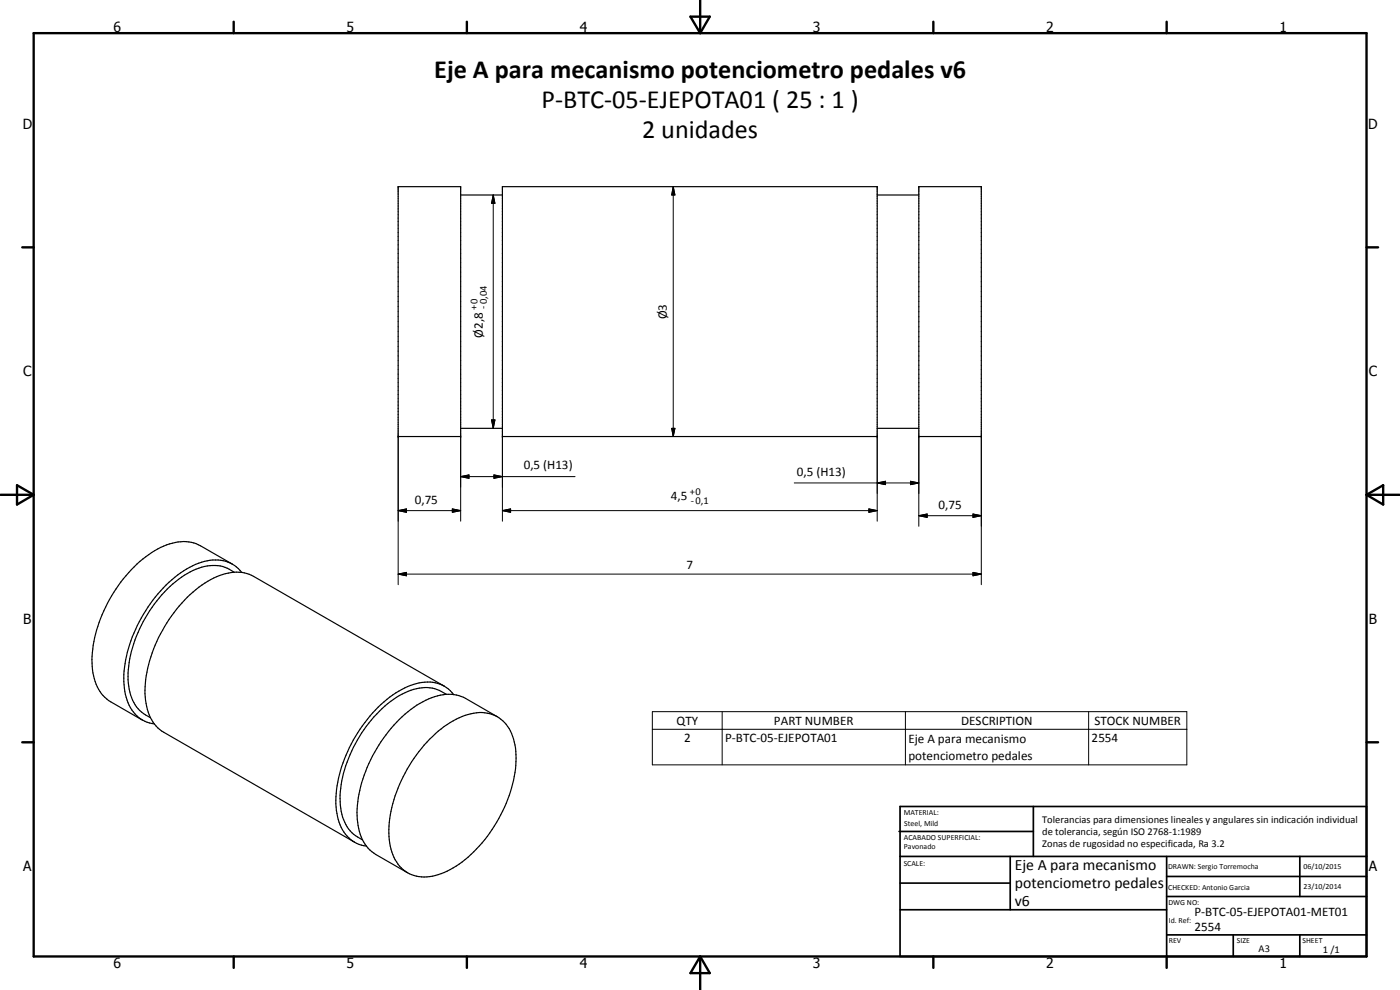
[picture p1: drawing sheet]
<svg xmlns="http://www.w3.org/2000/svg" width="420mm" height="297mm" viewBox="0 0 420 297" stroke-linecap="round" stroke-linejoin="round" font-family="sans-serif">
<g fill="#000">
<circle cx="119.5" cy="131" r=".18"/>
<circle cx="138.2" cy="131" r=".18"/>
<circle cx="150.8" cy="131" r=".18"/>
<circle cx="263.3" cy="131" r=".18"/>
<circle cx="275.7" cy="131" r=".18"/>
<circle cx="294.5" cy="131" r=".18"/>
</g>
<g fill="none" stroke="#000" stroke-width=".35">
<path d="M119.5 56h18.7v75h-18.7zM138.2 58.5h12.6M150.8 56h112.5v75h-112.5zM263.3 58.5h12.4M275.7 56h18.8v75h-18.8zM138.2 128.5h12.6M263.3 128.5h12.4M69.7 169.2l-9.6-5.5a11.8 11.8 0 0 0-10.1-.2 35.8 35.8 0 0 0-17.2 16.4 35.5 35.5 0 0 0-4.9 22 12.1 12.1 0 0 0 5.3 8.7l9.5 5.5M70.3 171.7a12.1 12.1 0 0 0-13.2-.1 39 39 0 0 0-17.3 22.7 23.5 23.5 0 0 0 0 15.8 10.3 10.3 0 0 0 5.4 5.2M72.5 171.7a10.3 10.3 0 0 0-12-3 34.7 34.7 0 0 0-18.1 16.7 40.5 40.5 0 0 0-5.2 15.9 16.4 16.4 0 0 0 3.9 13.5 9.1 9.1 0 0 0 5.2 2.4M133.4 205.9l-57.3-33a13.2 13.2 0 0 0-12.9 1 41.7 41.7 0 0 0-18.3 24.3 24.7 24.7 0 0 0 .2 17.1 10.3 10.3 0 0 0 4 4.4l57.3 33M133.4 205.9a13.1 13.1 0 0 0-12.8 1 40.6 40.6 0 0 0-17.2 20.9 29.1 29.1 0 0 0-1.6 18.9 10.1 10.1 0 0 0 8.2 7.2"/>
<path d="M133.4 205.9l1.2 .9 1.6 1.6M134 208.3a12 12 0 0 0-13.3-.1 39.2 39.2 0 0 0-17.9 25 20 20 0 0 0 1.4 14.9l1.9 2.2 2.7 1.7M149.3 215.1l-9.6-5.6a12.7 12.7 0 0 0-11.9 .6 39.6 39.6 0 0 0-18 21.3 27.4 27.4 0 0 0-1.4 19.7l1.6 2.8M128.9 221.8a24.4 24.4 0 0 1 15-8 10 10 0 0 1 10.2 7.9 30 30 0 0 1-2.2 19.3 40.9 40.9 0 0 1-16.8 19.9 13.6 13.6 0 0 1-12.2 1.3 12.4 12.4 0 0 1-6.2-11.2 39.5 39.5 0 0 1 8.3-24.5zM110 253.9l1 1.2 1.8 1.3 9.5 5.5"/>
</g>
<g fill="none" stroke="#000" stroke-width=".71">
<path d="M10.1 9.9h400v277.1h-400zM70.1 6.5v3.4M140.1 6.5v3.4M207.2 5h5.8l-2.9 4.9zM210.1 0v9.9M280.1 6.5v3.4M350.1 6.5v3.4M6.7 74.2h3.4M410.1 74.2h3.5M.1 148.5h10M5.1 145.6l5 2.9-5 2.9zM410.1 148.5h10"/>
<path d="M410.1 148.5l5-2.9v5.8zM6.7 222.7h3.4M410.1 222.7h3.5M70.1 287v3.4M140.1 287v3.4M210.1 287v10M210.1 287l2.9 5h-5.8zM280.1 287v3.4M350.1 287v3.4"/>
</g>
<g fill="none" stroke="#000" stroke-width=".51">
<path d="M269.8 249.5h40.3M270.1 242h140v45h-140zM270.1 257h140M303.2 257v16M310.1 242v15M350.1 257v30M390.1 257v12M270.1 265h33.1M270.1 273h80M350.1 269h60M350.1 263h60M350.1 280.5h60"/>
<path d="M370.1 280.5v6.5M390.1 280.5v6.5"/>
</g>
<g fill="none" stroke="#000" stroke-width=".3">
<path d="M148 58.5l.5 2.5h-1zM148 58.5v70M202 56l.6 2.5h-1zM202 56v75M119.5 131v44.4M138.2 131v25.4M147.5 126h1l-.5 2.5zM150.8 131v25.4M201.6 128.5h1l-.6 2.5zM263.3 131v25.4M275.7 131v26.9M294.5 131v44.4"/>
<path d="M119.5 153.2l2.5-.5v1zM119.5 153.2h18.7M135.8 152.7l2.4 .5-2.4 .5zM138.2 143l2.5-.5v1zM138.2 143h34.4M148.2 142.5l2.6 .5-2.6 .5zM150.8 153.2l2.4-.5v1zM150.8 153.2h112.5M238.4 144.9h37.3M260.8 152.7l2.5 .5-2.5 .5zM263.3 144.9l2.5-.5v1zM273.3 144.4l2.4 .5-2.4 .5z"/>
<path d="M275.7 154.7l2.5-.5v1zM275.7 154.7h18.8M292 154.2l2.5 .5-2.5 .5zM119.5 172.3l2.5-.6v1.1zM119.5 172.3h175M292 171.7l2.5 .6-2.5 .5zM195.8 213.5h160.4v16h-160.4zM195.8 218.8h160.4M216.7 213.5v16M271.7 213.5v16M326.7 213.5v16"/>
</g>
<g fill="#000">
<path d="M202 56l.6 2.5h-1zM148 58.5l.5 2.5h-1zM147.5 126h1l-.5 2.5zM201.6 128.5h1l-.6 2.5zM119.5 153.2l2.5-.5v1zM135.8 152.7l2.4 .5-2.4 .5zM138.2 143l2.5-.5v1zM148.2 142.5l2.6 .5-2.6 .5zM150.8 153.2l2.4-.5v1zM260.8 152.7l2.5 .5-2.5 .5zM263.3 144.9l2.5-.5v1zM273.3 144.4l2.4 .5-2.4 .5z"/>
<path d="M275.7 154.7l2.5-.5v1zM292 154.2l2.5 .5-2.5 .5zM119.5 172.3l2.5-.6v1.1zM292 171.7l2.5 .6-2.5 .5z"/>
</g>
<g font-size="7.9">
<text x="130.3" y="23.5">Eje A para mecanismo potenciometro pedales v6</text>
<text x="162.5" y="32.4">P-BTC-05-EJEPOTA01 ( 25 : 1 )</text>
<text x="192.7" y="41.4">2 unidades</text>
</g>
<g font-size="4.7">
<text x="304.6" y="261.1">Eje A para mecanismo</text>
<text x="304.6" y="266.5">potenciometro pedales</text>
<text x="304.6" y="271.9">v6</text>
</g>
<g font-size="4.2">
<text x="34" y="9.6">6</text>
<text x="104" y="9.6">5</text>
<text x="174" y="9.6">4</text>
<text x="244" y="9.6">3</text>
<text x="314" y="9.6">2</text>
<text x="384" y="9.6">1</text>
<text x="6.8" y="38.7">D</text>
<text x="410.6" y="38.7">D</text>
<text x="7" y="112.9">C</text>
<text x="410.8" y="112.9">C</text>
<text x="7" y="187.1">B</text>
<text x="410.8" y="187.1">B</text>
<text x="7" y="261.4">A</text>
<text x="410.8" y="261.4">A</text>
<text x="34" y="290.4">6</text>
<text x="104" y="290.4">5</text>
<text x="174" y="290.4">4</text>
<text x="244" y="290.4">3</text>
<text x="314" y="290.4">2</text>
<text x="384" y="290.4">1</text>
</g>
<g font-size="3.9">
<text x="200.1" y="95.8" transform="rotate(-90 200.1 95.8)">Ø3</text>
<text x="144.9" y="101.3" transform="rotate(-90 144.9 101.3)">Ø2,8</text>
<text x="157.2" y="140.8">0,5 (H13)</text>
<text x="239.1" y="142.7">0,5 (H13)</text>
<text x="124.4" y="151.2">0,75</text>
<text x="201.3" y="150.1">4,5</text>
<text x="281.6" y="152.7">0,75</text>
<text x="206" y="170.7">7</text>
<text x="203.1" y="217.5">QTY</text>
<text x="232.3" y="217.4">PART NUMBER</text>
<text x="288.5" y="217.5">DESCRIPTION</text>
<text x="328.5" y="217.5">STOCK NUMBER</text>
<text x="205.3" y="222.8">2</text>
<text x="217.6" y="222.8">P-BTC-05-EJEPOTA01</text>
<text x="272.6" y="222.8">Eje A para mecanismo</text>
<text x="327.6" y="222.8">2554</text>
<text x="272.6" y="228.1">potenciometro pedales</text>
<text x="358.5" y="275">P-BTC-05-EJEPOTA01-MET01</text>
<text x="358.5" y="279.4">2554</text>
</g>
<g font-size="3.1">
<text x="143.2" y="93" transform="rotate(-90 143.2 93)">+0</text>
<text x="146" y="92.8" transform="rotate(-90 146 92.8)">-0,04</text>
<text x="207" y="148.4">+0</text>
<text x="207.3" y="151.3">-0,1</text>
<text x="312.7" y="246.8">Tolerancias para dimensiones lineales y angulares sin indicación individual</text>
<text x="312.7" y="250.4">de tolerancia, según ISO 2768-1:1989</text>
<text x="312.7" y="254">Zonas de rugosidad no especificada, Ra 3.2</text>
<text x="377.7" y="285.6">A3</text>
<text x="397" y="285.9">1 /1</text>
</g>
<g font-size="2.4">
<text x="271.2" y="244.4">MATERIAL:</text>
<text x="271.3" y="252">ACABADO SUPERFICIAL:</text>
<text x="271.4" y="247.9">Steel, Mild</text>
<text x="271.3" y="254.6">Pavonado</text>
<text x="271.2" y="259.7">SCALE:</text>
<text x="350.6" y="260.8">DRAWN: Sergio Torremocha</text>
<text x="391.2" y="260.6">06/10/2015</text>
<text x="350.6" y="267">CHECKED: Antonio Garcia</text>
<text x="391.2" y="266.7">23/10/2014</text>
<text x="350.6" y="271.4">DWG NO:</text>
<text x="350.8" y="276.9">Id. Ref:</text>
<text x="350.8" y="282.8">REV</text>
<text x="371.2" y="282.9">SIZE</text>
<text x="390.9" y="282.9">SHEET</text>
</g>
</svg>
